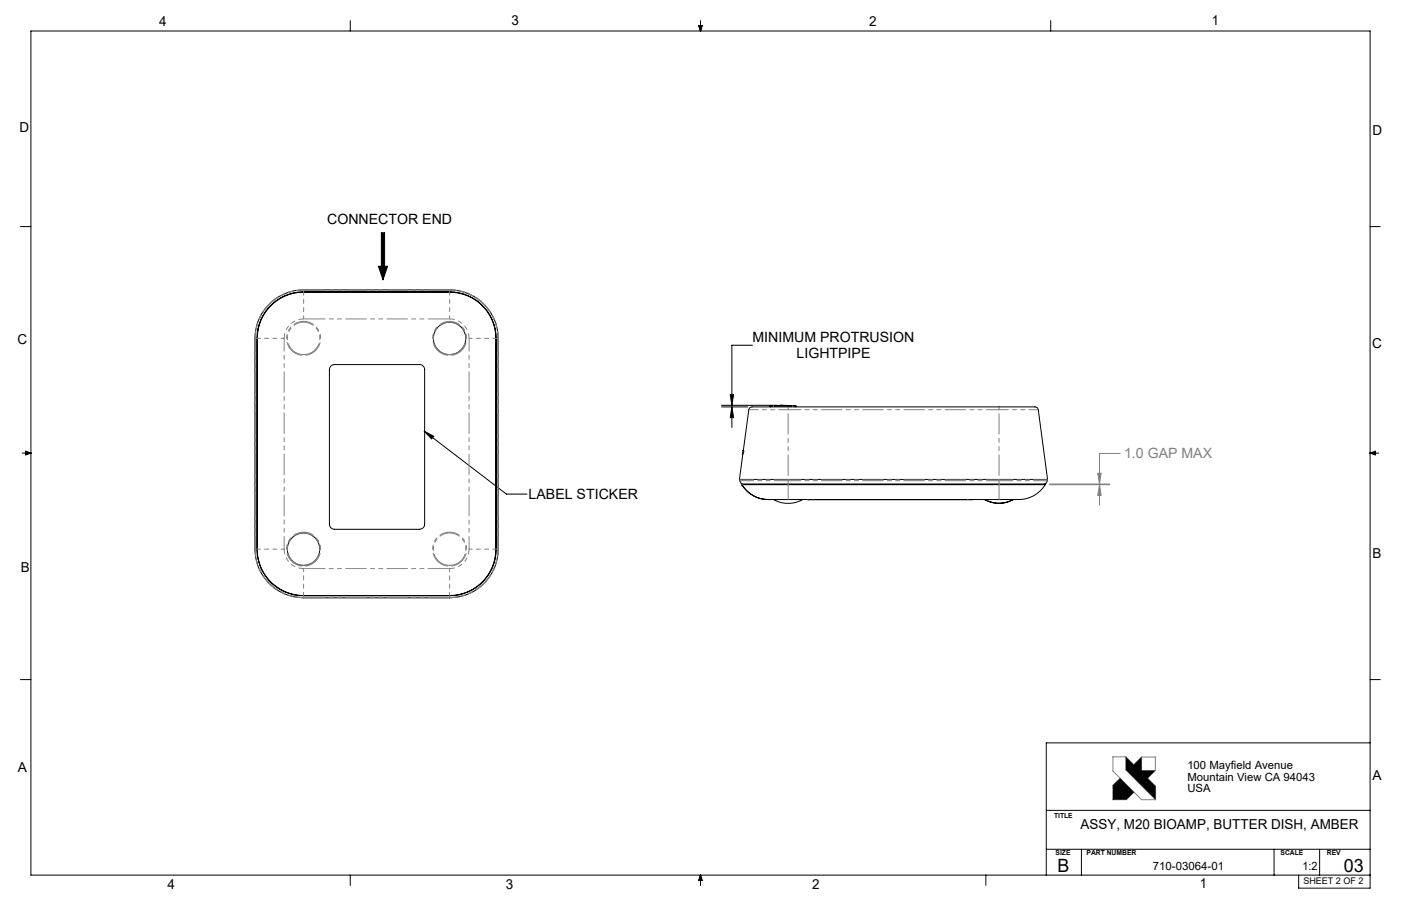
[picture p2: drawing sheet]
<svg xmlns="http://www.w3.org/2000/svg" width="432mm" height="279mm" viewBox="0 0 432 279" stroke-linecap="round" stroke-linejoin="round" font-family="sans-serif">
<g fill="none" stroke="#000" stroke-width=".31">
<path d="M107.9 6.3v3.3M215.3 7.9h1.2l-.6 1.7zM215.6 7.9l.3 1.7M215.9 6.3v3.3M216.2 7.9l-.3 1.7M323.8 6.3v3.3M6.3 69.9h3.2M117.5 71.8h1v10.3h1l-1.5 4.2-1.4-4.2h.9zM422.3 69.9h3.1M231.9 106.5h-6.3v18.5M6.8 139.7h2.7M7.9 139.1l1.6 .6-1.6 .6z"/>
<path d="M7.9 139.4l1.6 .3M9.5 139.7l-1.6 .3M222.4 125h17.1M222.4 125.5h8.1M225.1 121.7h1l-.5 3.3zM225.6 125.5v6.3M225.6 125.5l.5 3.3h-1zM240.4 125h.8M422.3 139.7h2.6M422.3 139.7l1.6 .3M422.3 139.7l1.6-.6v1.2zM423.9 139.4l-1.6 .3"/>
<path d="M6.3 209.6h3.2M422.3 209.6h3.1M422.3 229.1h-99.8v40.8M322.5 249.9h99.8M107.9 269.9v3.2M215.9 269.9v3.2M215.9 269.9l.6 1.6h-1.2zM215.9 269.9l-.3 1.6M215.9 269.9l.3 1.6M303.8 269.8v3.2M322.5 261.9h99.8M333.3 261.9v8"/>
<path d="M392.7 261.9v8M400.3 269.9v4h22v-264.3h-412.8v260.3h412.8M406.7 261.9v8"/>
</g>
<g fill="none" stroke="#808080" stroke-width=".31">
<path d="M345.2 139.8h-6.3v9.5M323.4 149.5h18.7M323.5 149.3h18.6M338.3 145.9h1.1l-.5 3.4zM338.9 149.5l.5 3.3h-1.1zM338.9 149.5v6.3M345.2 240l-2.2 2.2v4.4h4.2l2.3-2.3M347 233.4h-4v4.4l8.8 8.8h4.4M347 233.4v4l9.2 9.2M347 233.4l2.4 2.4 2.4-2.3M351.8 233.5h4.3v4.1M351.8 233.5v4.1h4.3"/>
<path d="M356.1 237.6l-2.4 2.4 2.5 2.5v4.1"/>
</g>
<path d="M343 242.2v4.4h4.2l2.3-2.3-4.3-4.3zM347 233.4v4l9.2 9.2v-4.1l-2.5-2.5 2.4-2.4h-4.3v-4.1l-2.4 2.3z" fill-rule="evenodd" fill="#000"/>
<path d="M338.3 145.9h1.1l-.5 3.4zM338.9 149.5l.5 3.3h-1.1z" fill="#808080"/>
<g fill="#000">
<path d="M130.7 133l3 1.5-.7 .9z"/>
<path d="M225.1 121.7h1l-.5 3.3zM225.6 125.5l.5 3.3h-1z"/>
</g>
<path d="M117.5 71.8h1v10.3h1l-1.5 4.2-1.4-4.2h.9z" fill-rule="evenodd" fill="#000"/>
<g fill="none" stroke="#000" stroke-width=".31">
<path d="M83.5 93.2a15 15 0 0 1 10.1-3.8h45a14.9 14.9 0 0 1 14.9 15v65a15 15 0 0 1-14.9 15h-45a15 15 0 0 1-15-15v-65a15 15 0 0 1 4.9-11.2zM102 112.9l1.1-.5h26.2a1.57 1.57 0 0 1 1.6 1.6v47.6a1.57 1.57 0 0 1-1.6 1.6h-26.2a1.57 1.57 0 0 1-1.6-1.6v-47.6zM130.7 133l25.4 19.4h6.3M130.7 133l3 1.5-.7 .9zM229 139.2h.1M229 139.4h.1M229 139.4v.7M229 139.1h.1M229 139v.4M229 139h.1M229.1 139l-.1 .2M237.3 125.1h8"/>
<path d="M237.4 125.5v-.4h7.9v.4M227.9 147.8h95M227.9 147.8l.3 .8a.81 .81 0 0 0 1 .7h92.4a1.04 1.04 0 0 0 1.2-1l.1-.5M227.9 147.8l2.9-21.4a1.22 1.22 0 0 1 1.7-.9h86.5a.97 .97 0 0 1 1 .9l2.9 21.4M228.6 149.5h93.6M228.6 149.5a9.7 9.7 0 0 0 8.3 4.6M228.6 149.5h.1M228.9 149.3l-.3 .2M236.9 154.1h.1M238.4 154.1a9 9 0 0 0 9 0M249 154.1h.1M299.8 154.1h-50.8"/>
<path d="M303.5 154.1a9.1 9.1 0 0 0 8.8 0 9 9 0 0 1-8.8 0M321.9 149.3l.3 .2M322.2 149.5a10.5 10.5 0 0 1-10.5 4.6h-74.8M93.6 183.7a14.3 14.3 0 0 1-14.3-14.3v-65a14.3 14.3 0 0 1 14.3-14.3h45a14.2 14.2 0 0 1 14.2 14.3v65a14.3 14.3 0 0 1-14.2 14.3M93.6 183.7a14.3 14.3 0 0 1-14.4-14.3v-65a14.3 14.3 0 0 1 14.4-14.4h45a14.4 14.4 0 0 1 14.3 14.4v65a14.3 14.3 0 0 1-14.3 14.3M93.6 183.7h45"/>
<circle cx="138.6" cy="104.4" r="5"/>
<circle cx="93.6" cy="169.4" r="5"/>
</g>
<g fill="none" stroke="#808080" stroke-width=".31" stroke-dasharray="6.3 1.3 1.3 1.3 1.3 1.3">
<path d="M93.6 89.5v.5M93.6 89.4v.1M93.6 89.4h.1M138.6 89.5v.5M138.6 89.4v.1M138.6 89.4h.1M78.6 104.4h.1M78.7 104.4h.5M153.5 104.4h-.6M153.5 104.4h.1M229 139.2v.2M238.3 125.1v.4"/>
<path d="M242.9 125.5v.8M244.3 125.1v.4M307.9 125.5v.8M228.6 149.5l.3-.3M242.9 148v-.2M242.9 148v.3M242.9 148.3v.9M242.9 149.5v-.3M242.9 149.5v4.6M249.1 154.1h.1M250.6 154.1h.1M298.3 154.1h.1"/>
<path d="M307.9 148v-.2M307.9 148v.3M307.9 148.3v.9M307.9 149.5v-.3M307.9 149.5v4.6M78.6 169.4h.1M78.7 169.4h.5M153.5 169.4h-.6M153.5 169.4h.1M93.6 184.2v-.5M93.6 184.3v-.1M93.6 184.3h.1"/>
<path d="M138.6 184.2v-.5M138.6 184.3v-.1M138.6 184.3h.1"/>
</g>
<path d="M242.9 126.3h-12.1M320 126.3h-12.1" fill="none" stroke="#808080" stroke-width=".31" stroke-dasharray="6.3 1.3 1.3 1.3 1.3 1.3" stroke-dashoffset="3.5"/>
<path d="M242.9 126.3v21.5M307.9 126.3v21.5" fill="none" stroke="#808080" stroke-width=".31" stroke-dasharray="6.3 1.3 1.3 1.3 1.3 1.3" stroke-dashoffset="-1.2"/>
<path d="M242.9 148h-15M322.9 148h-15" fill="none" stroke="#808080" stroke-width=".31" stroke-dasharray="6.3 1.3 1.3 1.3 1.3 1.3" stroke-dashoffset="2"/>
<path d="M78.6 104.4v65M78.7 104.4v65M87.6 104.4v65M307.9 126.3h-65M307.9 148h-65M307.9 148.3h-65M144.6 169.4v-65M153.5 169.4v-65" fill="none" stroke="#808080" stroke-width=".31" stroke-dasharray="6.3 1.3 1.3 1.3 1.3 1.3" stroke-dashoffset="2.4"/>
<path d="M242.9 148.3h-14.9M322.8 148.3h-14.9" fill="none" stroke="#808080" stroke-width=".31" stroke-dasharray="6.3 1.3 1.3 1.3 1.3 1.3" stroke-dashoffset="2.1"/>
<path d="M93.6 98.4a6 6 0 0 0-6 6M144.6 104.4a6 6 0 0 0-6-6M87.6 169.4a6 6 0 0 0 6 6M138.6 175.4a6 6 0 0 0 6-6" fill="none" stroke="#808080" stroke-width=".31" stroke-dasharray="6.3 1.3 1.3 1.3 1.3 1.3" stroke-dashoffset="4.8"/>
<path d="M93.6 90.1v8.3M138.6 90.1v8.3M79.3 104.4h8.3M152.9 104.4h-8.3M79.3 169.4h8.3M152.9 169.4h-8.3M93.6 183.6v-8.2M138.6 183.6v-8.2" fill="none" stroke="#808080" stroke-width=".31" stroke-dasharray="6.3 1.3 1.3 1.3 1.3 1.3" stroke-dashoffset="5.4"/>
<path d="M138.6 89.5h-45M138.6 89.4h-45M138.6 98.4h-45M93.6 175.4h45M93.6 184.2h45M93.6 184.3h45" fill="none" stroke="#808080" stroke-width=".31" stroke-dasharray="6.3 1.3 1.3 1.3 1.3 1.3" stroke-dashoffset="-.3"/>
<path d="M93.6 109.6a5.2 5.2 0 0 1-4.7-7.6 5.2 5.2 0 0 1 8.9-.8 5.2 5.2 0 0 1-3.3 8.3l-.9 .1M138.6 109.6a5.2 5.2 0 0 1-4.7-7.6 5.2 5.2 0 0 1 8.9-.8 5.2 5.2 0 0 1-3.3 8.3l-.9 .1M93.6 174.6a5.2 5.2 0 0 1-4.7-7.6 5.2 5.2 0 0 1 8.9-.8 5.2 5.2 0 0 1-3.3 8.3l-.9 .1M138.6 174.6a5.2 5.2 0 0 1-4.7-7.6 5.2 5.2 0 0 1 8.9-.8 5.2 5.2 0 0 1-3.3 8.3l-.9 .1" fill="none" stroke="#808080" stroke-width=".31" stroke-dasharray="6.3 1.3 1.3 1.3 1.3 1.3" stroke-dashoffset="-.6"/>
<path d="M93.6 109.4a5 5 0 0 0 4.4-7.3 5 5 0 0 0-8.4-.7 5 5 0 0 0 3.1 7.9l.9 .1M138.6 109.4a5 5 0 0 0 4.4-7.3 5 5 0 0 0-8.4-.7 5 5 0 0 0 3.1 7.9l.9 .1M93.6 174.4a5 5 0 0 0 4.4-7.3 5 5 0 0 0-8.4-.7 5 5 0 0 0 3.1 7.9l.9 .1M138.6 174.4a5 5 0 0 0 4.4-7.3 5 5 0 0 0-8.4-.7 5 5 0 0 0 3.1 7.9l.9 .1" fill="none" stroke="#808080" stroke-width=".31" stroke-dasharray="6.3 1.3 1.3 1.3 1.3 1.3" stroke-dashoffset=".2"/>
<path d="M93.6 89.5a14.9 14.9 0 0 0-14.9 14.9M153.5 104.4a14.9 14.9 0 0 0-14.9-14.9M78.7 169.4a14.9 14.9 0 0 0 14.9 14.8M138.6 184.2a14.9 14.9 0 0 0 14.9-14.8" fill="none" stroke="#808080" stroke-width=".31" stroke-dasharray="6.3 1.3 1.3 1.3 1.3 1.3" stroke-dashoffset="4.2"/>
<path d="M93.6 89.4a15 15 0 0 0-15 15M153.5 104.4a15 15 0 0 0-14.9-15M78.6 169.4a15 15 0 0 0 15 14.9M138.6 184.3a15 15 0 0 0 14.9-14.9" fill="none" stroke="#808080" stroke-width=".31" stroke-dasharray="6.3 1.3 1.3 1.3 1.3 1.3" stroke-dashoffset="4.1"/>
<g font-size="5.6">
<text x="325.9" y="268.9">B</text>
<text x="414.2" y="268.9">03</text>
</g>
<g font-size="4.4">
<text x="100.8" y="69">CONNECTOR END</text>
<text x="231.9" y="105.5">MINIMUM PROTRUSION</text>
<text x="245.5" y="110.4">LIGHTPIPE</text>
<text x="162.9" y="153.9">LABEL STICKER</text>
</g>
<text font-size="4.4" fill="#808080" x="346.5" y="141.3">1.0 GAP MAX</text>
<g font-size="4.2">
<text x="49" y="8">4</text>
<text x="157.6" y="7.7">3</text>
<text x="267.9" y="8">2</text>
<text x="373.5" y="7.7">1</text>
<text x="6" y="40.7">D</text>
<text x="423" y="41.5">D</text>
<text x="5.4" y="106.2">C</text>
<text x="422.9" y="107.2">C</text>
<text x="423" y="172">B</text>
<text x="6.5" y="176.3">B</text>
<text x="5.5" y="238">A</text>
<text x="423" y="240.4">A</text>
<text x="333" y="255.6">ASSY, M20 BIOAMP, BUTTER DISH, AMBER</text>
<text x="51.6" y="274.1">4</text>
<text x="155.9" y="274.2">3</text>
<text x="250.3" y="274.2">2</text>
<text x="369.8" y="273.7">1</text>
</g>
<g font-size="3.5">
<text x="366" y="237.3">100 Mayfield Avenue</text>
<text x="366" y="240.8">Mountain View CA 94043</text>
<text x="366" y="244.4">USA</text>
<text x="355.3" y="268.2">710-03064-01</text>
<text x="401.4" y="268.2">1:2</text>
</g>
<text font-size="2.8" x="401.7" y="272.7">SHEET 2 OF 2</text>
<g font-size="2.1">
<text x="324.9" y="252.2">TITLE</text>
<text x="325.3" y="263.7">SIZE</text>
<text x="334.9" y="263.7">PART NUMBER</text>
<text x="394.7" y="263.7">SCALE</text>
<text x="408.9" y="263.7">REV</text>
</g>
</svg>
